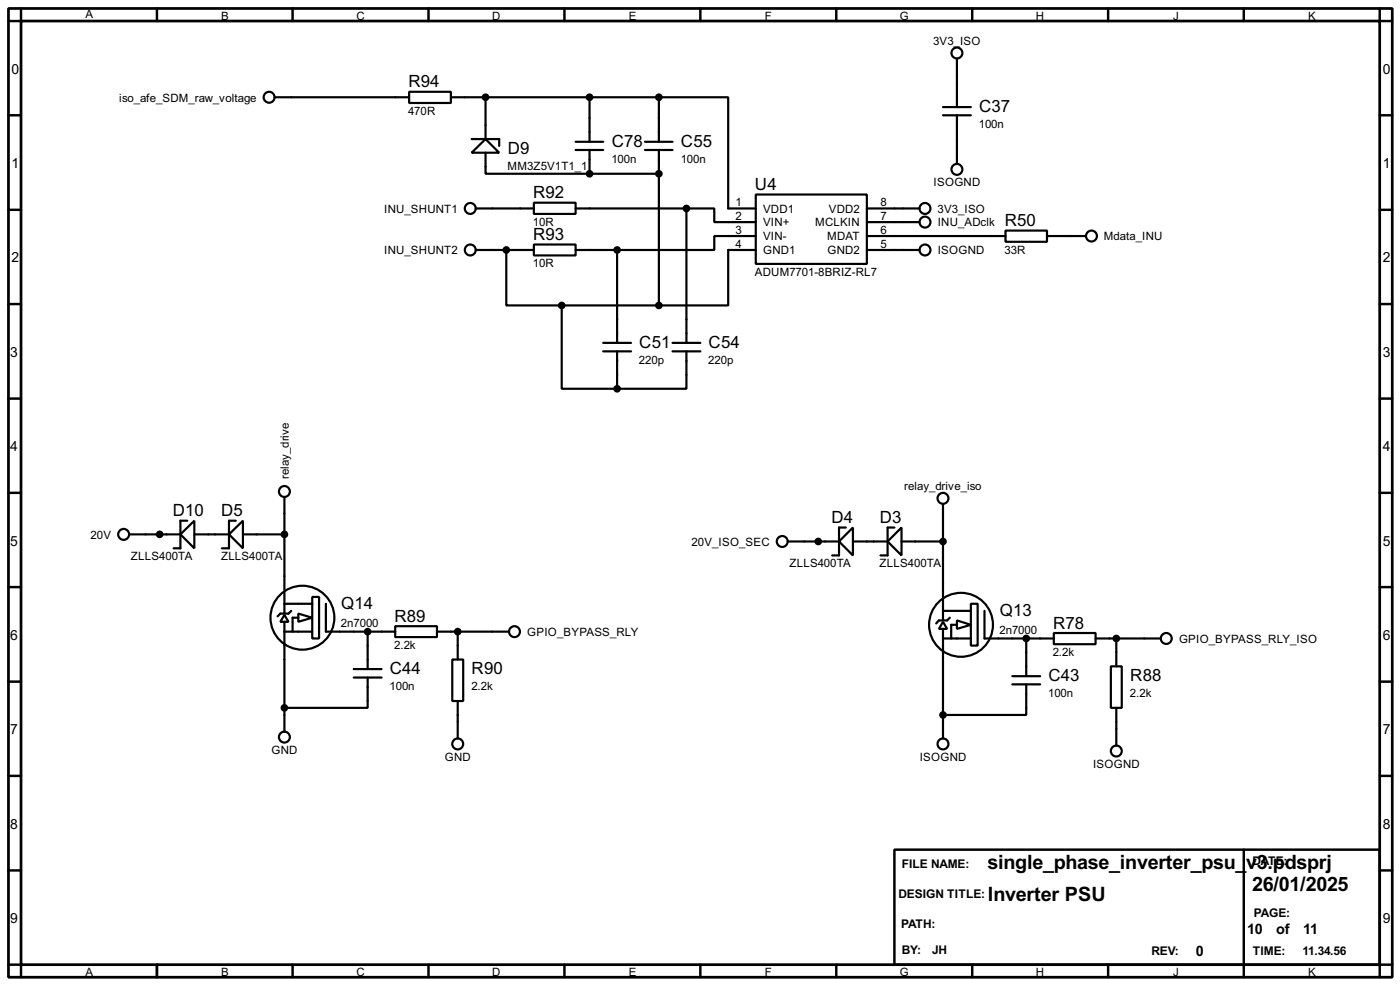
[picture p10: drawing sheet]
<svg xmlns="http://www.w3.org/2000/svg" width="256mm" height="180mm" viewBox="0 0 256 180" stroke-linecap="round" stroke-linejoin="round" font-family="sans-serif">
<path d="M1.6 1.6h253.5v177.3h-253.5zM3.9 3.9h248.9v172.7h-248.9z" fill="none" stroke="#000" stroke-width=".5"/>
<g fill="none" stroke="#000" stroke-width=".45">
<path d="M3.9 1.6v2.3h-2.3M28.8 1.6v2.3M53.6 1.6v2.3M78.5 1.6v2.3M103.4 1.6v2.3M128.3 1.6v2.3M153.2 1.6v2.3M178.1 1.6v2.3M203 1.6v2.3M227.9 1.6v2.3M252.8 1.6v2.3h2.3M1.6 21.1h2.3"/>
<path d="M1.6 38.4h2.3M252.8 21.1h2.3M252.8 38.4h2.3M1.6 55.7h2.3M252.8 55.7h2.3M1.6 73h2.3M252.8 73h2.3M1.6 90.2h2.3M252.8 90.2h2.3M1.6 107.5h2.3M252.8 107.5h2.3M1.6 124.8h2.3"/>
<path d="M252.8 124.8h2.3M1.6 142h2.3M1.6 159.3h2.3M163.9 155.5h88.9v21.1h-88.9zM227.9 155.5v23.4M252.8 142h2.3M252.8 159.3h2.3M1.6 176.6h2.3v2.3M28.8 176.6v2.3M53.6 176.6v2.3M78.5 176.6v2.3M103.4 176.6v2.3"/>
<path d="M128.3 176.6v2.3M153.2 176.6v2.3M178.1 176.6v2.3M203 176.6v2.3M255.1 176.6h-2.3v2.3"/>
</g>
<g fill="none" stroke="#000" stroke-width=".4">
<path d="M50.3 17.8h24.7M75 16.8h7.6v2.1h-7.6zM82.6 17.8h38.1M89 17.8v7.7M108 17.8v8.2M120.7 17.8h12.7v20.4h5.1M120.7 17.8v8.2M172.8 19.6h5.1M175.3 10.7v8.9M86.4 28l2.6-2.5 2.5 2.5zM86.4 25.5h5.1v1.2M87.2 38.2h10.6"/>
<path d="M89 28v3.8h19M97.8 37.1h7.7v2.1h-7.7zM105.5 38.2h20.3M105.5 27.5h5M105.5 26h5M108 31.8h12.7M108 27.5v4.3M118.2 27.5h5M118.2 26h5M120.7 27.5v28.4M125.8 38.2h5.1v2.5h7.6M125.8 38.2v24.6"/>
<path d="M138.5 35.6h20.3v12.7h-20.3zM158.8 38.2h9.7M172.8 21.1h5.1M175.3 21.1v8.9M87.2 45.8h10.6M92.8 45.8v10.1h10.1M97.8 44.8h7.7v2h-7.7zM102.9 55.9v15.3h10.2M102.9 55.9h17.8M105.5 45.8h7.6M113.1 45.8v17M138.5 43.2h-7.6v2.6h-17.8"/>
<path d="M138.5 45.8h-5.1v10.1h-12.7M158.8 40.7h9.7M158.8 45.8h9.7M158.8 43.2h25.4M184.2 42.2h7.6v2.1h-7.6zM191.8 43.2h7.1M110.5 64.3h5.1M110.5 62.8h5.1M113.1 64.3v6.9M123.2 64.3h5.1M123.2 62.8h5.1M125.8 64.3v6.9h-12.7"/>
<path d="M23.7 97.8h9.4M33.1 97.8l2.5-2.5v5.1zM34.3 95.3h-1.2v5.1h-1.3M35.6 97.8h6.4M42 97.8l2.5-2.5v5.1zM43.2 95.3h-1.2v5.1h-1.3M44.5 97.8h7.6M52.1 91v17M144.3 99.1h9.4M155 96.6h-1.3v5.1h-1.2M156.3 96.6v5.1l-2.6-2.6zM156.3 99.1h6.3"/>
<path d="M162.6 99.1l2.6-2.5v5.1zM163.9 96.6h-1.3v5.1h-1.3M165.2 99.1h7.6M172.8 92.3v17M52.1 112.6l.8 1.2h-1.5zM52.1 115.6h5.1M52.1 108.3v4M52.1 113.8v20.1M52.1 110.5h5.1M53.4 111.8l-.5 .5h-1.5l-.5 .5M54.7 112.3l2.5 .8-2.5 .7zM54.7 113.1h-1.1v2.5"/>
<path d="M57.2 109.3h1.3v7.6h-1.3zM59.7 110.5v5.1h12.7M67.4 115.6v6.9M72.4 114.6h7.7v2h-7.7zM80.1 115.6h13.2M83.9 115.6v5.1M172.8 113.8l.7 1.3h-1.5zM172.8 116.9h5.1M172.8 109.5v4.1M172.8 115.1v20.1M172.8 111.8h5.1M174 113.1l-.5 .5h-1.5l-.5 .5"/>
<path d="M175.3 113.6l2.6 .8-2.6 .7zM175.3 114.4h-1v2.5M177.9 110.5h1.2v7.7h-1.2zM180.4 111.8v5.1h12.7M188 116.9v6.9M193.1 115.9h7.6v2h-7.6zM200.7 116.9h12M204.5 116.9v5.1M64.8 124h5.1M64.8 122.5h5.1M67.4 124v5.6h-15.3M82.9 120.7h2v7.6h-2z"/>
<path d="M83.9 128.3v6.9M185.5 125.3h5.1M185.5 123.8h5.1M188 125.3v5.6h-15.2M203.5 122h2v7.6h-2zM204.5 129.6v6.9"/>
<circle cx="49.3" cy="17.8" r="1"/>
<circle cx="175.3" cy="9.7" r="1"/>
<circle cx="86.1" cy="38.2" r="1"/>
<circle cx="169.4" cy="38.2" r="1"/>
<circle cx="175.3" cy="31" r="1"/>
<circle cx="86.1" cy="45.8" r="1"/>
<circle cx="169.4" cy="40.7" r="1"/>
<circle cx="169.4" cy="45.8" r="1"/>
<circle cx="199.9" cy="43.2" r="1"/>
<circle cx="22.6" cy="97.8" r="1"/>
<circle cx="52.1" cy="90" r="1"/>
<circle cx="143.3" cy="99.1" r="1"/>
<circle cx="172.7" cy="91.2" r="1"/>
<circle cx="55.4" cy="113.1" r="5.9"/>
<circle cx="94.2" cy="115.6" r="1"/>
<circle cx="176" cy="114.4" r="5.9"/>
<circle cx="213.6" cy="116.9" r="1"/>
<circle cx="52.1" cy="134.9" r="1"/>
<circle cx="83.8" cy="136.2" r="1"/>
<circle cx="172.7" cy="136.2" r="1"/>
<circle cx="204.5" cy="137.5" r="1"/>
</g>
<g fill="#000">
<circle cx="108" cy="31.8" r=".2"/>
<circle cx="120.7" cy="31.8" r=".2"/>
</g>
<g fill="#000" stroke="#000" stroke-width=".4">
<circle cx="88.9" cy="17.8" r=".5"/>
<circle cx="108" cy="17.8" r=".5"/>
<circle cx="120.7" cy="17.8" r=".5"/>
<circle cx="108" cy="31.8" r=".5"/>
<circle cx="120.7" cy="31.8" r=".5"/>
<circle cx="125.7" cy="38.2" r=".5"/>
<circle cx="92.7" cy="45.8" r=".5"/>
<circle cx="102.9" cy="55.9" r=".5"/>
<circle cx="113" cy="45.8" r=".5"/>
<circle cx="120.7" cy="55.9" r=".5"/>
<circle cx="113" cy="71.2" r=".5"/>
<circle cx="29.2" cy="97.8" r=".5"/>
<circle cx="52.1" cy="97.8" r=".5"/>
<circle cx="149.9" cy="99.1" r=".5"/>
<circle cx="172.7" cy="99.1" r=".5"/>
<circle cx="67.3" cy="115.6" r=".5"/>
<circle cx="83.8" cy="115.6" r=".5"/>
<circle cx="188" cy="116.9" r=".5"/>
<circle cx="204.5" cy="116.9" r=".5"/>
<circle cx="52.1" cy="129.6" r=".5"/>
<circle cx="172.7" cy="130.9" r=".5"/>
</g>
<g font-size="4.1">
<text x="180.9" y="159.1">single_phase_inverter_psu_</text>
<text x="228.3" y="159.1">v3.pdsprj</text>
<text x="181" y="164.9">Inverter PSU</text>
<text x="229.4" y="163.1">26/01/2025</text>
</g>
<g font-size="3.5">
<text x="74.8" y="16">R94</text>
<text x="179.4" y="20.5">C37</text>
<text x="93" y="28.2">D9</text>
<text x="112.1" y="26.8">C78</text>
<text x="124.8" y="26.8">C55</text>
<text x="138.3" y="34.8">U4</text>
<text x="97.7" y="36.3">R92</text>
<text x="184.1" y="41.4">R50</text>
<text x="97.7" y="43.9">R93</text>
<text x="117.1" y="63.7">C51</text>
<text x="129.8" y="63.7">C54</text>
<text x="31.7" y="94.5">D10</text>
<text x="40.5" y="94.5">D5</text>
<text x="152.3" y="95.8">D4</text>
<text x="161.2" y="95.8">D3</text>
<text x="62.5" y="111.5">Q14</text>
<text x="72.3" y="113.8">R89</text>
<text x="183.2" y="112.8">Q13</text>
<text x="192.9" y="115.1">R78</text>
<text x="71.4" y="123.4">C44</text>
<text x="86.4" y="123.4">R90</text>
<text x="192.1" y="124.7">C43</text>
<text x="207.1" y="124.7">R88</text>
</g>
<g font-size="3">
<text x="228.5" y="171">10</text>
<text x="233.8" y="171">of</text>
<text x="238.8" y="171">11</text>
<text x="219.1" y="175">0</text>
</g>
<g font-size="2.9">
<text x="2.1" y="13.5">0</text>
<text x="253.4" y="13.5">0</text>
<text x="2.1" y="30.7">1</text>
<text x="253.4" y="30.7">1</text>
<text x="2.1" y="48">2</text>
<text x="253.4" y="48">2</text>
<text x="1.9" y="65.3">3</text>
<text x="253.4" y="65.3">3</text>
<text x="1.9" y="82.5">4</text>
<text x="253.4" y="82.5">4</text>
<text x="1.9" y="99.9">5</text>
<text x="253.4" y="99.9">5</text>
<text x="1.9" y="117.1">6</text>
<text x="253.4" y="117.1">6</text>
<text x="1.9" y="134.4">7</text>
<text x="253.4" y="134.4">7</text>
<text x="1.9" y="151.7">8</text>
<text x="253.4" y="151.7">8</text>
<text x="1.9" y="168.9">9</text>
<text x="253.4" y="168.9">9</text>
</g>
<g font-size="2.5">
<text x="165.2" y="158.9">FILE NAME:</text>
<text x="229.4" y="158.4">DATE:</text>
<text x="164.6" y="164.4">DESIGN TITLE:</text>
<text x="229.7" y="167.8">PAGE:</text>
<text x="165.1" y="169.8">PATH:</text>
<text x="165.2" y="174.6">BY:</text>
<text x="170.7" y="174.6">JH</text>
<text x="210.9" y="174.8">REV:</text>
<text x="229.5" y="174.8">TIME:</text>
<text x="238.6" y="174.8">11.34.56</text>
</g>
<g font-size="2.4">
<text x="15.6" y="3.4">A</text>
<text x="40.5" y="3.6">B</text>
<text x="65.3" y="3.6">C</text>
<text x="90.2" y="3.6">D</text>
<text x="115.2" y="3.6">E</text>
<text x="140.1" y="3.6">F</text>
<text x="164.8" y="3.6">G</text>
<text x="189.8" y="3.6">H</text>
<text x="214.9" y="3.6">J</text>
<text x="239.6" y="3.6">K</text>
<text x="171" y="8.2">3V3_ISO</text>
<text x="21.9" y="18.6">iso_afe_SDM_raw_voltage</text>
<text x="74.8" y="21">470R</text>
<text x="179.3" y="23.4">100n</text>
<text x="112" y="29.8">100n</text>
<text x="124.7" y="29.8">100n</text>
<text x="93" y="31">MM3Z5V1T1_1</text>
<text x="171" y="34.1">ISOGND</text>
<text x="70.4" y="39">INU_SHUNT1</text>
<text x="97.6" y="41.3">10R</text>
<text x="134.8" y="37.7">1</text>
<text x="134.8" y="40.2">2</text>
<text x="139.8" y="39">VDD1</text>
<text x="139.8" y="41.5">VIN+</text>
<text x="149.3" y="41.5">MCLKIN</text>
<text x="151.8" y="39">VDD2</text>
<text x="161.3" y="37.7">8</text>
<text x="161.3" y="40.2">7</text>
<text x="171.8" y="39">3V3_ISO</text>
<text x="171.8" y="41.5">INU_ADclk</text>
<text x="70.4" y="46.6">INU_SHUNT2</text>
<text x="134.8" y="42.8">3</text>
<text x="134.8" y="45.4">4</text>
<text x="139.8" y="44">VIN-</text>
<text x="139.8" y="46.6">GND1</text>
<text x="151.5" y="44">MDAT</text>
<text x="151.6" y="46.6">GND2</text>
<text x="161.3" y="42.8">6</text>
<text x="161.3" y="45.4">5</text>
<text x="171.8" y="46.6">ISOGND</text>
<text x="184" y="46.5">33R</text>
<text x="202.2" y="44">Mdata_INU</text>
<text x="97.6" y="49">10R</text>
<text x="138.3" y="50.5">ADUM7701-8BRIZ-RL7</text>
<text x="117.1" y="66.6">220p</text>
<text x="129.8" y="66.6">220p</text>
<text x="52.9" y="87.7" transform="rotate(-90 52.9 87.7)">relay_drive</text>
<text x="165.7" y="89.8">relay_drive_iso</text>
<text x="16.6" y="98.6">20V</text>
<text x="126.7" y="99.9">20V_ISO_SEC</text>
<text x="24" y="102.6">ZLLS400TA</text>
<text x="40.5" y="102.6">ZLLS400TA</text>
<text x="144.6" y="103.9">ZLLS400TA</text>
<text x="161.1" y="103.9">ZLLS400TA</text>
<text x="62.5" y="114.8">2n7000</text>
<text x="72.2" y="118.8">2.2k</text>
<text x="96.6" y="116.4">GPIO_BYPASS_RLY</text>
<text x="183.1" y="116.1">2n7000</text>
<text x="216" y="117.7">GPIO_BYPASS_RLY_ISO</text>
<text x="192.9" y="120.1">2.2k</text>
<text x="71.4" y="126.3">100n</text>
<text x="86.4" y="126.3">2.2k</text>
<text x="192" y="127.6">100n</text>
<text x="207" y="127.6">2.2k</text>
<text x="49.7" y="138">GND</text>
<text x="81.5" y="139.3">GND</text>
<text x="168.5" y="139.3">ISOGND</text>
<text x="200.2" y="140.6">ISOGND</text>
<text x="15.6" y="178.7">A</text>
<text x="40.5" y="178.7">B</text>
<text x="65.3" y="178.7">C</text>
<text x="90.2" y="178.7">D</text>
<text x="115.2" y="178.7">E</text>
<text x="140.1" y="178.7">F</text>
<text x="164.8" y="178.7">G</text>
<text x="189.8" y="178.7">H</text>
<text x="214.9" y="178.7">J</text>
<text x="239.6" y="178.7">K</text>
</g>
</svg>
